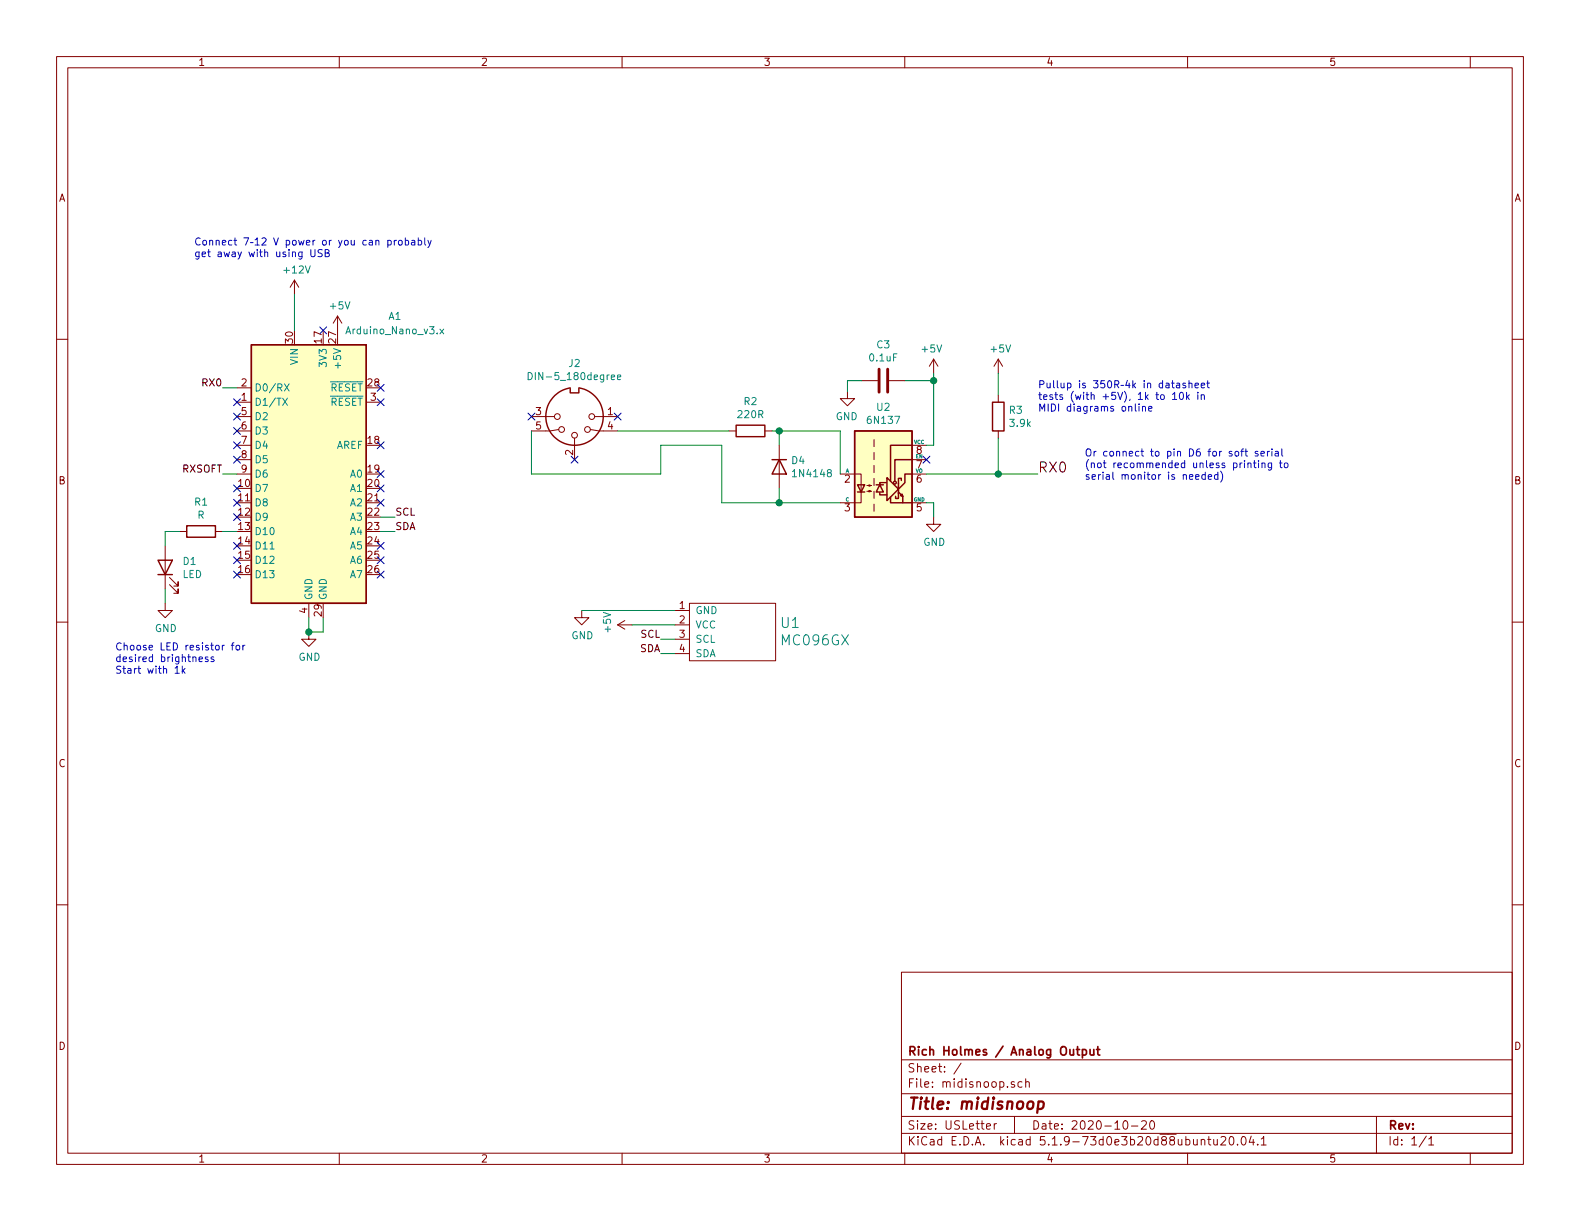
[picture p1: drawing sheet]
EESchema Schematic File Version 4
EELAYER 30 0
EELAYER END
$Descr USLetter 11000 8500
encoding utf-8
Sheet 1 1
Title "midisnoop"
Date "2020-10-20"
Rev ""
Comp "Rich Holmes / Analog Output"
Comment1 ""
Comment2 ""
Comment3 ""
Comment4 ""
$EndDescr
Text Label 1550 2700 2    50   ~ 0
RX0
$Comp
L power:GND #PWR03
U 1 1
P 2150 4400
F 0 "#PWR03" H 2150 4150 50  0001 C CNN
F 1 "GND" H 2155 4227 50  0000 C CNN
F 2 "" H 2150 4400 50  0001 C CNN
F 3 "" H 2150 4400 50  0001 C CNN
	1    2150 4400
	1    0    0    -1  
$EndComp
Wire Wire Line
	2150 4400 2250 4400
Connection ~ 2150 4400
Connection ~ 5425 3500
Wire Wire Line
	5425 3500 5850 3500
Wire Wire Line
	5425 3400 5425 3500
Wire Wire Line
	5425 3000 5425 3100
$Comp
L Diode:1N4148 D4
U 1 1
P 5425 3250
F 0 "D4" V 5379 3330 50  0000 L CNN
F 1 "1N4148" V 5470 3330 50  0000 L CNN
F 2 "ao_tht:D_DO-35_SOD27_P7.62mm_Horizontal" H 5425 3075 50  0001 C CNN
F 3 "https://assets.nexperia.com/documents/data-sheet/1N4148_1N4448.pdf" H 5425 3250 50  0001 C CNN
	1    5425 3250
	0    1    1    0   
$EndComp
Connection ~ 5425 3000
Wire Wire Line
	5375 3000 5425 3000
$Comp
L Device:R R2
U 1 1
P 5225 3000
F 0 "R2" V 5018 3000 50  0000 C CNN
F 1 "220R" V 5109 3000 50  0000 C CNN
F 2 "ao_tht:R_Axial_DIN0207_L6.3mm_D2.5mm_P7.62mm_Horizontal" V 5155 3000 50  0001 C CNN
F 3 "~" H 5225 3000 50  0001 C CNN
	1    5225 3000
	0    1    1    0   
$EndComp
Wire Wire Line
	5025 3100 5025 3500
Wire Wire Line
	5025 3500 5425 3500
NoConn ~ 1650 3400
$Comp
L power:GND #PWR?
U 1 1
P 6500 3600
AR Path="/5FEE05D8/5FF05EAC" Ref="#PWR?"  Part="1" 
AR Path="/5FF05EAC" Ref="#PWR016"  Part="1" 
AR Path="/5FEFABAC/5FF05EAC" Ref="#PWR?"  Part="1" 
F 0 "#PWR016" H 6500 3350 50  0001 C CNN
F 1 "GND" H 6505 3427 50  0000 C CNN
F 2 "" H 6500 3600 50  0001 C CNN
F 3 "" H 6500 3600 50  0001 C CNN
	1    6500 3600
	1    0    0    -1  
$EndComp
Wire Wire Line
	6500 3500 6500 3600
$Comp
L power:GND #PWR?
U 1 1
P 5900 2725
AR Path="/5FEE05D8/5FF05EDE" Ref="#PWR?"  Part="1" 
AR Path="/5FF05EDE" Ref="#PWR014"  Part="1" 
AR Path="/5FEFABAC/5FF05EDE" Ref="#PWR?"  Part="1" 
F 0 "#PWR014" H 5900 2475 50  0001 C CNN
F 1 "GND" H 5905 2552 50  0000 C CNN
F 2 "" H 5900 2725 50  0001 C CNN
F 3 "" H 5900 2725 50  0001 C CNN
	1    5900 2725
	-1   0    0    -1  
$EndComp
Wire Wire Line
	5900 2650 5900 2725
$Comp
L Device:R R?
U 1 1
P 6950 2900
AR Path="/5FEFABAC/5FF05EEB" Ref="R?"  Part="1" 
AR Path="/5FF05EEB" Ref="R3"  Part="1" 
F 0 "R3" H 7020 2946 50  0000 L CNN
F 1 "3.9k" H 7020 2855 50  0000 L CNN
F 2 "ao_tht:R_Axial_DIN0207_L6.3mm_D2.5mm_P7.62mm_Horizontal" V 6880 2900 50  0001 C CNN
F 3 "~" H 6950 2900 50  0001 C CNN
	1    6950 2900
	1    0    0    -1  
$EndComp
Wire Wire Line
	6950 3050 6950 3300
Wire Wire Line
	6950 3300 7225 3300
Wire Wire Line
	6450 3300 6950 3300
Connection ~ 6950 3300
$Comp
L power:+5V #PWR015
U 1 1
P 6500 2600
F 0 "#PWR015" H 6500 2450 50  0001 C CNN
F 1 "+5V" H 6515 2773 50  0000 C CNN
F 2 "" H 6500 2600 50  0001 C CNN
F 3 "" H 6500 2600 50  0001 C CNN
	1    6500 2600
	-1   0    0    -1  
$EndComp
Text Label 7225 3300 0    70   ~ 0
RX0
Wire Wire Line
	5425 3000 5850 3000
Wire Wire Line
	6500 2600 6500 2650
Wire Wire Line
	6950 2600 6950 2750
Wire Wire Line
	6500 2650 6300 2650
Wire Wire Line
	6000 2650 5900 2650
Connection ~ 6500 2650
Wire Wire Line
	6500 2650 6500 3100
$Comp
L Device:C C3
U 1 1
P 6150 2650
F 0 "C3" V 5898 2650 50  0000 C CNN
F 1 "0.1uF" V 5989 2650 50  0000 C CNN
F 2 "ao_tht:C_Disc_D3.0mm_W1.6mm_P2.50mm" H 6188 2500 50  0001 C CNN
F 3 "~" H 6150 2650 50  0001 C CNN
	1    6150 2650
	0    -1   1    0   
$EndComp
Wire Wire Line
	4600 3100 5025 3100
Wire Wire Line
	1550 3300 1650 3300
Wire Wire Line
	2150 4400 2150 4300
NoConn ~ 2650 2800
Wire Wire Line
	2250 4400 2250 4300
NoConn ~ 2650 2700
$Comp
L power:+5V #PWR05
U 1 1
P 2350 2300
F 0 "#PWR05" H 2350 2150 50  0001 C CNN
F 1 "+5V" H 2365 2473 50  0000 C CNN
F 2 "" H 2350 2300 50  0001 C CNN
F 3 "" H 2350 2300 50  0001 C CNN
	1    2350 2300
	1    0    0    -1  
$EndComp
NoConn ~ 2650 4000
NoConn ~ 2650 3900
NoConn ~ 2650 3800
Wire Wire Line
	2650 3700 2750 3700
Wire Wire Line
	2650 3600 2750 3600
Wire Wire Line
	1550 2700 1650 2700
NoConn ~ 2650 3100
NoConn ~ 2250 2300
NoConn ~ 1650 3900
NoConn ~ 1650 2800
$Comp
L MCU_Module:Arduino_Nano_v3.x A1
U 1 1
P 2150 3300
F 0 "A1" H 2750 4400 50  0000 C CNN
F 1 "Arduino_Nano_v3.x" H 2750 4300 50  0000 C CNN
F 2 "ao_tht:Arduino_Nano" H 2150 3300 50  0001 C CIN
F 3 "http://www.mouser.com/pdfdocs/Gravitech_Arduino_Nano3_0.pdf" H 2150 3300 50  0001 C CNN
	1    2150 3300
	1    0    0    -1  
$EndComp
$Comp
L Isolator:6N137 U2
U 1 1
P 6150 3300
F 0 "U2" H 6150 3767 50  0000 C CNN
F 1 "6N137" H 6150 3676 50  0000 C CNN
F 2 "ao_tht:DIP-8_W7.62mm_Socket_LongPads" H 6150 2800 50  0001 C CNN
F 3 "https://docs.broadcom.com/docs/AV02-0940EN" H 5300 3850 50  0001 C CNN
	1    6150 3300
	1    0    0    -1  
$EndComp
Wire Wire Line
	5850 3000 5850 3300
Wire Wire Line
	6500 3500 6450 3500
NoConn ~ 6450 3200
Wire Wire Line
	6500 3100 6450 3100
Text Notes 7225 2875 0    50   ~ 0
Pullup is 350R–4k in datasheet\ntests (with +5V), 1k to 10k in\nMIDI diagrams online 
$Comp
L power:+5V #PWR017
U 1 1
P 6950 2600
F 0 "#PWR017" H 6950 2450 50  0001 C CNN
F 1 "+5V" H 6965 2773 50  0000 C CNN
F 2 "" H 6950 2600 50  0001 C CNN
F 3 "" H 6950 2600 50  0001 C CNN
	1    6950 2600
	1    0    0    -1  
$EndComp
Text Label 1550 3300 2    50   ~ 0
RXSOFT
Text Label 2750 3700 0    50   ~ 0
SDA
Text Label 2750 3600 0    50   ~ 0
SCL
NoConn ~ 1650 2900
NoConn ~ 1650 3000
NoConn ~ 1650 3100
NoConn ~ 1650 3200
NoConn ~ 1650 3500
NoConn ~ 1650 3600
NoConn ~ 1650 3800
NoConn ~ 1650 4000
NoConn ~ 2650 3500
NoConn ~ 2650 3400
NoConn ~ 2650 3300
$Comp
L Device:R R1
U 1 1
P 1400 3700
F 0 "R1" V 1193 3700 50  0000 C CNN
F 1 "R" V 1284 3700 50  0000 C CNN
F 2 "" V 1330 3700 50  0001 C CNN
F 3 "~" H 1400 3700 50  0001 C CNN
	1    1400 3700
	0    1    1    0   
$EndComp
Wire Wire Line
	1550 3700 1650 3700
Wire Wire Line
	1250 3700 1150 3700
Wire Wire Line
	1150 3700 1150 3800
$Comp
L Device:LED D1
U 1 1
P 1150 3950
F 0 "D1" V 1189 3832 50  0000 R CNN
F 1 "LED" V 1098 3832 50  0000 R CNN
F 2 "" H 1150 3950 50  0001 C CNN
F 3 "~" H 1150 3950 50  0001 C CNN
	1    1150 3950
	0    -1   -1   0   
$EndComp
$Comp
L power:GND #PWR01
U 1 1
P 1150 4200
F 0 "#PWR01" H 1150 3950 50  0001 C CNN
F 1 "GND" H 1155 4027 50  0000 C CNN
F 2 "" H 1150 4200 50  0001 C CNN
F 3 "" H 1150 4200 50  0001 C CNN
	1    1150 4200
	1    0    0    -1  
$EndComp
Wire Wire Line
	1150 4200 1150 4100
$Comp
L ao_symbols:MC096GX U1
U 1 1
P 5100 4400
F 0 "U1" H 5428 4466 70  0000 L CNN
F 1 "MC096GX" H 5428 4345 70  0000 L CNN
F 2 "" H 5100 4400 70  0001 C CNN
F 3 "" H 5100 4400 70  0001 C CNN
	1    5100 4400
	1    0    0    -1  
$EndComp
$Comp
L power:+5V #PWR08
U 1 1
P 4400 4350
F 0 "#PWR08" H 4400 4200 50  0001 C CNN
F 1 "+5V" H 4415 4523 50  0000 C CNN
F 2 "" H 4400 4350 50  0001 C CNN
F 3 "" H 4400 4350 50  0001 C CNN
	1    4400 4350
	0    -1   -1   0   
$EndComp
$Comp
L power:GND #PWR07
U 1 1
P 4050 4250
F 0 "#PWR07" H 4050 4000 50  0001 C CNN
F 1 "GND" H 4055 4077 50  0000 C CNN
F 2 "" H 4050 4250 50  0001 C CNN
F 3 "" H 4050 4250 50  0001 C CNN
	1    4050 4250
	1    0    0    -1  
$EndComp
Wire Wire Line
	4050 4250 4700 4250
Wire Wire Line
	4700 4350 4400 4350
Wire Wire Line
	4700 4450 4600 4450
Wire Wire Line
	4700 4550 4600 4550
Text Label 4600 4550 2    50   ~ 0
SDA
Text Label 4600 4450 2    50   ~ 0
SCL
Text Notes 800  4700 0    50   ~ 0
Choose LED resistor for\ndesired brightness\nStart with 1k
$Comp
L Connector:DIN-5_180degree J2
U 1 1
P 4000 2900
F 0 "J2" H 4000 2533 50  0000 C CNN
F 1 "DIN-5_180degree" H 4000 2624 50  0000 C CNN
F 2 "" H 4000 2900 50  0001 C CNN
F 3 "http://www.mouser.com/ds/2/18/40_c091_abd_e-75918.pdf" H 4000 2900 50  0001 C CNN
	1    4000 2900
	-1   0    0    1   
$EndComp
Wire Wire Line
	4300 3000 5075 3000
Wire Wire Line
	3700 3000 3700 3300
Wire Wire Line
	3700 3300 4600 3300
Wire Wire Line
	4600 3300 4600 3100
NoConn ~ 4000 3200
NoConn ~ 4300 2900
NoConn ~ 3700 2900
Text Notes 1350 1800 0    50   ~ 0
Connect 7–12 V power or you can probably\nget away with using USB
$Comp
L power:+12V #PWR?
U 1 1
P 2050 2050
AR Path="/5FA120CC/5FA2D039" Ref="#PWR?"  Part="1" 
AR Path="/5FA2D039" Ref="#PWR02"  Part="1" 
F 0 "#PWR02" H 2050 1900 50  0001 C CNN
F 1 "+12V" H 2065 2223 50  0000 C CNN
F 2 "" H 2050 2050 50  0001 C CNN
F 3 "" H 2050 2050 50  0001 C CNN
	1    2050 2050
	1    0    0    -1  
$EndComp
Wire Wire Line
	2050 2050 2050 2300
Text Notes 7550 3350 0    50   ~ 0
Or connect to pin D6 for soft serial\n(not recommended unless printing to\nserial monitor is needed)
$EndSCHEMATC
